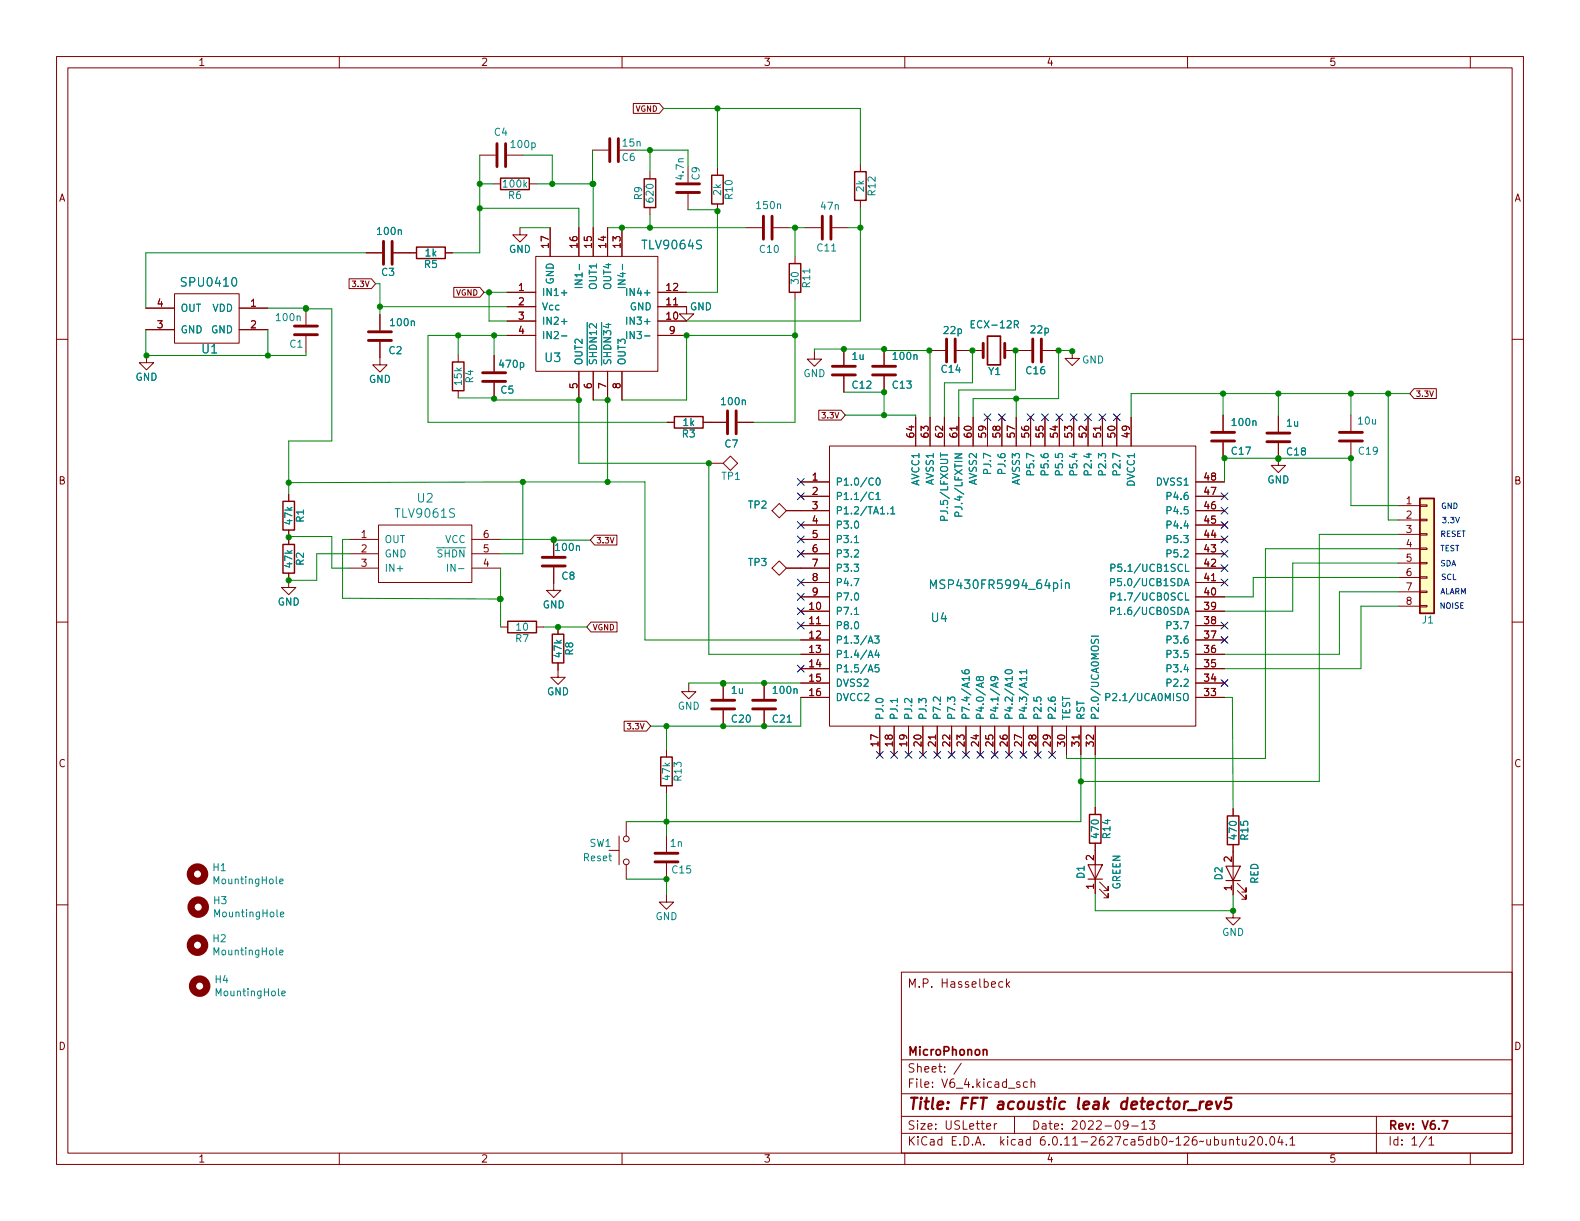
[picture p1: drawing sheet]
EESchema Schematic File Version 4
EELAYER 30 0
EELAYER END
$Descr USLetter 11000 8500
encoding utf-8
Sheet 1 1
Title "FFT acoustic leak detector_rev5"
Date "2022-09-13"
Rev "V6.7"
Comp "MicroPhonon"
Comment1 ""
Comment2 ""
Comment3 ""
Comment4 "M.P. Hasselbeck"
$EndDescr
$Comp
L V1-rescue:R R5
U 1 1
P 3000 1760
F 0 "R5" V 3080 1760 50  0000 C CNN
F 1 "1k" V 3000 1760 50  0000 C CNN
F 2 "Resistor_SMD:R_0603_1608Metric_Pad1.05x0.95mm_HandSolder" V 2930 1760 50  0001 C CNN
F 3 "" H 3000 1760 50  0001 C CNN
	1    3000 1760
	0    1    1    0   
$EndComp
$Comp
L V1-rescue:R R6
U 1 1
P 3585 1280
F 0 "R6" V 3665 1280 50  0000 C CNN
F 1 "100k" V 3585 1280 50  0000 C CNN
F 2 "Resistor_SMD:R_0603_1608Metric_Pad1.05x0.95mm_HandSolder" V 3515 1280 50  0001 C CNN
F 3 "" H 3585 1280 50  0001 C CNN
	1    3585 1280
	0    1    1    0   
$EndComp
$Comp
L V1-rescue:C C4
U 1 1
P 3490 1080
F 0 "C4" V 3330 1025 50  0000 L CNN
F 1 "100p" V 3415 1135 50  0000 L CNN
F 2 "Capacitor_SMD:C_0603_1608Metric_Pad1.05x0.95mm_HandSolder" H 3528 930 50  0001 C CNN
F 3 "" H 3490 1080 50  0001 C CNN
	1    3490 1080
	0    1    1    0   
$EndComp
$Comp
L V1-rescue:C C6
U 1 1
P 4275 1045
F 0 "C6" V 4325 1095 50  0000 L CNN
F 1 "15n" V 4225 1095 50  0000 L CNN
F 2 "Capacitor_SMD:C_0603_1608Metric_Pad1.05x0.95mm_HandSolder" H 4313 895 50  0001 C CNN
F 3 "" H 4275 1045 50  0001 C CNN
	1    4275 1045
	0    1    1    0   
$EndComp
$Comp
L V1-rescue:C C9
U 1 1
P 4790 1310
F 0 "C9" V 4735 1155 50  0000 L CNN
F 1 "4.7n" V 4845 1090 50  0000 L CNN
F 2 "Capacitor_SMD:C_0603_1608Metric_Pad1.05x0.95mm_HandSolder" H 4828 1160 50  0001 C CNN
F 3 "" H 4790 1310 50  0001 C CNN
	1    4790 1310
	-1   0    0    1   
$EndComp
$Comp
L V1-rescue:R R9
U 1 1
P 4525 1345
F 0 "R9" V 4605 1345 50  0000 C CNN
F 1 "620" V 4525 1345 50  0000 C CNN
F 2 "Resistor_SMD:R_0603_1608Metric_Pad1.05x0.95mm_HandSolder" V 4455 1345 50  0001 C CNN
F 3 "" H 4525 1345 50  0001 C CNN
	1    4525 1345
	-1   0    0    1   
$EndComp
$Comp
L V1-rescue:R R10
U 1 1
P 4995 1320
F 0 "R10" V 5075 1320 50  0000 C CNN
F 1 "2k" V 4995 1320 50  0000 C CNN
F 2 "Resistor_SMD:R_0603_1608Metric_Pad1.05x0.95mm_HandSolder" V 4925 1320 50  0001 C CNN
F 3 "" H 4995 1320 50  0001 C CNN
	1    4995 1320
	1    0    0    -1  
$EndComp
$Comp
L V1-rescue:C C10
U 1 1
P 5345 1585
F 0 "C10" V 5495 1520 50  0000 L CNN
F 1 "150n" V 5190 1495 50  0000 L CNN
F 2 "Capacitor_SMD:C_0603_1608Metric_Pad1.05x0.95mm_HandSolder" H 5383 1435 50  0001 C CNN
F 3 "" H 5345 1585 50  0001 C CNN
	1    5345 1585
	0    1    1    0   
$EndComp
$Comp
L V1-rescue:C C11
U 1 1
P 5755 1585
F 0 "C11" V 5895 1510 50  0000 L CNN
F 1 "47n" V 5605 1535 50  0000 L CNN
F 2 "Capacitor_SMD:C_0603_1608Metric_Pad1.05x0.95mm_HandSolder" H 5793 1435 50  0001 C CNN
F 3 "" H 5755 1585 50  0001 C CNN
	1    5755 1585
	0    1    1    0   
$EndComp
$Comp
L V1-rescue:R R12
U 1 1
P 5990 1295
F 0 "R12" V 6070 1295 50  0000 C CNN
F 1 "2k" V 5990 1295 50  0000 C CNN
F 2 "Resistor_SMD:R_0603_1608Metric_Pad1.05x0.95mm_HandSolder" V 5920 1295 50  0001 C CNN
F 3 "" H 5990 1295 50  0001 C CNN
	1    5990 1295
	1    0    0    -1  
$EndComp
$Comp
L V1-rescue:C C5
U 1 1
P 3440 2625
F 0 "C5" H 3480 2535 50  0000 L CNN
F 1 "470p" H 3465 2715 50  0000 L CNN
F 2 "Capacitor_SMD:C_0603_1608Metric_Pad1.05x0.95mm_HandSolder" H 3478 2475 50  0001 C CNN
F 3 "" H 3440 2625 50  0001 C CNN
	1    3440 2625
	1    0    0    -1  
$EndComp
$Comp
L V1-rescue:R R4
U 1 1
P 3190 2620
F 0 "R4" V 3270 2620 50  0000 C CNN
F 1 "15k" V 3190 2620 50  0000 C CNN
F 2 "Resistor_SMD:R_0603_1608Metric_Pad1.05x0.95mm_HandSolder" V 3120 2620 50  0001 C CNN
F 3 "" H 3190 2620 50  0001 C CNN
	1    3190 2620
	1    0    0    -1  
$EndComp
$Comp
L V1-rescue:R R3
U 1 1
P 4795 2940
F 0 "R3" V 4875 2940 50  0000 C CNN
F 1 "1k" V 4795 2940 50  0000 C CNN
F 2 "Resistor_SMD:R_0603_1608Metric_Pad1.05x0.95mm_HandSolder" V 4725 2940 50  0001 C CNN
F 3 "" H 4795 2940 50  0001 C CNN
	1    4795 2940
	0    1    1    0   
$EndComp
$Comp
L V1-rescue:C C7
U 1 1
P 5095 2940
F 0 "C7" V 5245 2885 50  0000 L CNN
F 1 "100n" V 4950 2855 50  0000 L CNN
F 2 "Capacitor_SMD:C_0603_1608Metric_Pad1.05x0.95mm_HandSolder" H 5133 2790 50  0001 C CNN
F 3 "" H 5095 2940 50  0001 C CNN
	1    5095 2940
	0    1    1    0   
$EndComp
$Comp
L V1-rescue:GND #PWR04
U 1 1
P 3855 4060
F 0 "#PWR04" H 3855 3810 50  0001 C CNN
F 1 "GND" H 3855 3910 50  0000 C CNN
F 2 "" H 3855 4060 50  0001 C CNN
F 3 "" H 3855 4060 50  0001 C CNN
	1    3855 4060
	1    0    0    -1  
$EndComp
Text GLabel 3370 2035 0    39   Input ~ 0
VGND
Text GLabel 4620 755  0    39   Input ~ 0
VGND
$Comp
L V1-rescue:R R8
U 1 1
P 3885 4515
F 0 "R8" V 3965 4515 50  0000 C CNN
F 1 "47k" V 3885 4515 50  0000 C CNN
F 2 "Resistor_SMD:R_0603_1608Metric_Pad1.05x0.95mm_HandSolder" V 3815 4515 50  0001 C CNN
F 3 "" H 3885 4515 50  0001 C CNN
	1    3885 4515
	1    0    0    -1  
$EndComp
$Comp
L V1-rescue:R R1
U 1 1
P 2010 3590
F 0 "R1" V 2090 3590 50  0000 C CNN
F 1 "47k" V 2010 3590 50  0000 C CNN
F 2 "Resistor_SMD:R_0603_1608Metric_Pad1.05x0.95mm_HandSolder" V 1940 3590 50  0001 C CNN
F 3 "" H 2010 3590 50  0001 C CNN
	1    2010 3590
	1    0    0    -1  
$EndComp
$Comp
L V1-rescue:GND #PWR02
U 1 1
P 2010 4040
F 0 "#PWR02" H 2010 3790 50  0001 C CNN
F 1 "GND" H 2010 3890 50  0000 C CNN
F 2 "" H 2010 4040 50  0001 C CNN
F 3 "" H 2010 4040 50  0001 C CNN
	1    2010 4040
	1    0    0    -1  
$EndComp
Text GLabel 4085 4365 2    39   Input ~ 0
VGND
Text GLabel 4110 3760 2    39   Input ~ 0
3.3V
$Comp
L V1-rescue:R R13
U 1 1
P 4640 5370
F 0 "R13" V 4720 5370 50  0000 C CNN
F 1 "47k" V 4640 5370 50  0000 C CNN
F 2 "Resistor_SMD:R_0603_1608Metric_Pad1.05x0.95mm_HandSolder" V 4570 5370 50  0001 C CNN
F 3 "" H 4640 5370 50  0001 C CNN
	1    4640 5370
	1    0    0    -1  
$EndComp
$Comp
L V1-rescue:SW_Push SW1
U 1 1
P 4360 5920
F 0 "SW1" V 4410 6020 50  0000 L CNN
F 1 "Reset" V 4310 6120 50  0000 C CNN
F 2 "ULD:TS04" H 4360 6120 50  0001 C CNN
F 3 "" H 4360 6120 50  0001 C CNN
	1    4360 5920
	0    -1   -1   0   
$EndComp
$Comp
L V1-rescue:R R14
U 1 1
P 7625 5770
F 0 "R14" V 7705 5770 50  0000 C CNN
F 1 "470" V 7625 5770 50  0000 C CNN
F 2 "Resistor_SMD:R_0603_1608Metric_Pad1.05x0.95mm_HandSolder" V 7555 5770 50  0001 C CNN
F 3 "" H 7625 5770 50  0001 C CNN
	1    7625 5770
	1    0    0    -1  
$EndComp
$Comp
L V1-rescue:LED D1
U 1 1
P 7625 6070
F 0 "D1" H 7625 6170 50  0000 C CNN
F 1 "GREEN" H 7625 5920 50  0000 C CNN
F 2 "Diode_SMD:D_0805_2012Metric_Pad1.15x1.40mm_HandSolder" H 7625 6070 50  0001 C CNN
F 3 "" H 7625 6070 50  0001 C CNN
	1    7625 6070
	0    -1   -1   0   
$EndComp
$Comp
L V1-rescue:TEST TP1
U 1 1
P 4935 3225
F 0 "TP1" V 5065 3380 50  0000 C BNN
F 1 "TEST" V 4835 3375 50  0001 C CNN
F 2 "TestPoint:TestPoint_Pad_D1.5mm" H 4935 3225 50  0001 C CNN
F 3 "" H 4935 3225 50  0001 C CNN
	1    4935 3225
	0    1    1    0   
$EndComp
Wire Wire Line
	4425 1045 4525 1045
Wire Wire Line
	3845 1080 3845 1280
Wire Wire Line
	3640 1080 3845 1080
Wire Wire Line
	4525 1195 4525 1045
Connection ~ 4525 1045
$Comp
L V1-rescue:R R11
U 1 1
P 5535 1935
F 0 "R11" V 5615 1935 50  0000 C CNN
F 1 "30" V 5535 1935 50  0000 C CNN
F 2 "Resistor_SMD:R_0603_1608Metric_Pad1.05x0.95mm_HandSolder" V 5465 1935 50  0001 C CNN
F 3 "" H 5535 1935 50  0001 C CNN
	1    5535 1935
	1    0    0    -1  
$EndComp
$Comp
L V1-rescue:GND #PWR03
U 1 1
P 2645 2490
F 0 "#PWR03" H 2645 2240 50  0001 C CNN
F 1 "GND" H 2645 2340 50  0000 C CNN
F 2 "" H 2645 2490 50  0001 C CNN
F 3 "" H 2645 2490 50  0001 C CNN
	1    2645 2490
	1    0    0    -1  
$EndComp
$Comp
L Mechanical:MountingHole H1
U 1 1
P 1375 6085
F 0 "H1" H 1475 6131 50  0000 L CNN
F 1 "MountingHole" H 1475 6040 50  0000 L CNN
F 2 "MountingHole:MountingHole_2.5mm_Pad" H 1375 6085 50  0001 C CNN
F 3 "~" H 1375 6085 50  0001 C CNN
	1    1375 6085
	1    0    0    -1  
$EndComp
$Comp
L Mechanical:MountingHole H3
U 1 1
P 1380 6315
F 0 "H3" H 1480 6361 50  0000 L CNN
F 1 "MountingHole" H 1480 6270 50  0000 L CNN
F 2 "MountingHole:MountingHole_2.5mm_Pad" H 1380 6315 50  0001 C CNN
F 3 "~" H 1380 6315 50  0001 C CNN
	1    1380 6315
	1    0    0    -1  
$EndComp
$Comp
L Mechanical:MountingHole H2
U 1 1
P 1375 6580
F 0 "H2" H 1475 6626 50  0000 L CNN
F 1 "MountingHole" H 1475 6535 50  0000 L CNN
F 2 "MountingHole:MountingHole_2.5mm_Pad" H 1375 6580 50  0001 C CNN
F 3 "~" H 1375 6580 50  0001 C CNN
	1    1375 6580
	1    0    0    -1  
$EndComp
$Comp
L Mechanical:MountingHole H4
U 1 1
P 1390 6865
F 0 "H4" H 1490 6911 50  0000 L CNN
F 1 "MountingHole" H 1490 6820 50  0000 L CNN
F 2 "MountingHole:MountingHole_2.5mm_Pad" H 1390 6865 50  0001 C CNN
F 3 "~" H 1390 6865 50  0001 C CNN
	1    1390 6865
	1    0    0    -1  
$EndComp
$Comp
L V1-rescue:C C15
U 1 1
P 4640 5970
F 0 "C15" H 4670 5885 50  0000 L CNN
F 1 "1n" H 4660 6070 50  0000 L CNN
F 2 "Capacitor_SMD:C_0603_1608Metric_Pad1.05x0.95mm_HandSolder" H 4678 5820 50  0001 C CNN
F 3 "" H 4640 5970 50  0001 C CNN
	1    4640 5970
	1    0    0    -1  
$EndComp
$Comp
L V1-rescue:GND #PWR09
U 1 1
P 4640 6230
F 0 "#PWR09" H 4640 5980 50  0001 C CNN
F 1 "GND" H 4640 6080 50  0000 C CNN
F 2 "" H 4640 6230 50  0001 C CNN
F 3 "" H 4640 6230 50  0001 C CNN
	1    4640 6230
	1    0    0    -1  
$EndComp
Wire Wire Line
	4640 5820 4640 5720
Connection ~ 4640 5720
Connection ~ 4640 6120
Wire Wire Line
	4640 5720 4640 5520
$Comp
L V1-rescue:R R7
U 1 1
P 3635 4365
F 0 "R7" V 3715 4365 50  0000 C CNN
F 1 "10" V 3635 4365 50  0000 C CNN
F 2 "Resistor_SMD:R_0603_1608Metric_Pad1.05x0.95mm_HandSolder" V 3565 4365 50  0001 C CNN
F 3 "" H 3635 4365 50  0001 C CNN
	1    3635 4365
	0    1    1    0   
$EndComp
Wire Wire Line
	4085 4365 3885 4365
$Comp
L V1-rescue:R R2
U 1 1
P 2010 3890
F 0 "R2" V 2090 3890 50  0000 C CNN
F 1 "47k" V 2010 3890 50  0000 C CNN
F 2 "Resistor_SMD:R_0603_1608Metric_Pad1.05x0.95mm_HandSolder" V 1940 3890 50  0001 C CNN
F 3 "" H 2010 3890 50  0001 C CNN
	1    2010 3890
	1    0    0    -1  
$EndComp
Connection ~ 3885 4365
Wire Wire Line
	3885 4365 3785 4365
$Comp
L V1-rescue:C C8
U 1 1
P 3855 3910
F 0 "C8" H 3905 3810 50  0000 L CNN
F 1 "100n" H 3855 4010 50  0000 L CNN
F 2 "Capacitor_SMD:C_0603_1608Metric_Pad1.05x0.95mm_HandSolder" H 3893 3760 50  0001 C CNN
F 3 "" H 3855 3910 50  0001 C CNN
	1    3855 3910
	1    0    0    -1  
$EndComp
Connection ~ 1865 2475
Wire Wire Line
	2130 2475 1865 2475
Wire Wire Line
	2130 2450 2130 2475
Connection ~ 1020 2475
Wire Wire Line
	1865 2475 1020 2475
Wire Wire Line
	1865 2295 1865 2475
Wire Wire Line
	1015 2475 1020 2475
Wire Wire Line
	1015 2295 1015 2475
$Comp
L V1-rescue:C C1
U 1 1
P 2130 2300
F 0 "C1" H 2145 2395 50  0000 L CNN
F 1 "100n" H 2155 2210 50  0000 L CNN
F 2 "Capacitor_SMD:C_0603_1608Metric_Pad1.05x0.95mm_HandSolder" H 2168 2150 50  0001 C CNN
F 3 "" H 2130 2300 50  0001 C CNN
	1    2130 2300
	-1   0    0    1   
$EndComp
$Comp
L V1-rescue:GND #PWR01
U 1 1
P 1020 2475
F 0 "#PWR01" H 1020 2225 50  0001 C CNN
F 1 "GND" H 1020 2325 50  0000 C CNN
F 2 "" H 1020 2475 50  0001 C CNN
F 3 "" H 1020 2475 50  0001 C CNN
	1    1020 2475
	1    0    0    -1  
$EndComp
$Comp
L Breakout-cache:SPU0410 U1
U 1 1
P 1490 2295
F 0 "U1" H 1460 2160 60  0000 C CNN
F 1 "SPU0410" H 1455 2625 60  0000 C CNN
F 2 "ULD:SPU0410H" H 1515 2245 60  0001 C CNN
F 3 "" H 1515 2245 60  0001 C CNN
	1    1490 2295
	1    0    0    -1  
$EndComp
Wire Wire Line
	2130 2150 2310 2150
Wire Wire Line
	4360 5720 4640 5720
Wire Wire Line
	4360 6120 4640 6120
Wire Wire Line
	4640 6120 4640 6230
Wire Wire Line
	8585 6230 8585 6340
Wire Wire Line
	7625 6220 7625 6340
$Comp
L V1-rescue:R R15
U 1 1
P 8585 5780
F 0 "R15" V 8665 5780 50  0000 C CNN
F 1 "470" V 8585 5780 50  0000 C CNN
F 2 "Resistor_SMD:R_0603_1608Metric_Pad1.05x0.95mm_HandSolder" V 8515 5780 50  0001 C CNN
F 3 "" H 8585 5780 50  0001 C CNN
	1    8585 5780
	1    0    0    -1  
$EndComp
$Comp
L V1-rescue:LED D2
U 1 1
P 8585 6080
F 0 "D2" H 8585 6180 50  0000 C CNN
F 1 "RED" H 8585 5930 50  0000 C CNN
F 2 "Diode_SMD:D_0805_2012Metric_Pad1.15x1.40mm_HandSolder" H 8585 6080 50  0001 C CNN
F 3 "" H 8585 6080 50  0001 C CNN
	1    8585 6080
	0    -1   -1   0   
$EndComp
Wire Wire Line
	3485 3755 3855 3755
Wire Wire Line
	3855 3755 3855 3760
Wire Wire Line
	2435 4165 3485 4170
Wire Wire Line
	3485 4170 3485 3955
Wire Wire Line
	4110 3760 3855 3760
Connection ~ 3855 3760
$Comp
L V1-rescue:GND #PWR05
U 1 1
P 3885 4665
F 0 "#PWR05" H 3885 4415 50  0001 C CNN
F 1 "GND" H 3885 4515 50  0000 C CNN
F 2 "" H 3885 4665 50  0001 C CNN
F 3 "" H 3885 4665 50  0001 C CNN
	1    3885 4665
	1    0    0    -1  
$EndComp
Wire Wire Line
	3485 4365 3485 4170
Wire Wire Line
	3485 4170 3480 4170
Connection ~ 3485 4170
Wire Wire Line
	3485 3855 3640 3855
Wire Wire Line
	3640 3855 3640 3355
Wire Wire Line
	3640 3355 2010 3360
Wire Wire Line
	2010 3360 2010 3440
Wire Wire Line
	2435 3855 2205 3855
Wire Wire Line
	2205 3855 2205 4040
Wire Wire Line
	2205 4040 2010 4040
Connection ~ 2010 4040
$Comp
L Device:Crystal Y1
U 1 1
P 6920 2440
F 0 "Y1" H 6925 2295 50  0000 C CNN
F 1 "ECX-12R" H 6925 2620 50  0000 C CNN
F 2 "ULD:ECX-12R" H 6920 2440 50  0001 C CNN
F 3 "~" H 6920 2440 50  0001 C CNN
	1    6920 2440
	1    0    0    -1  
$EndComp
$Comp
L V1-rescue:C C16
U 1 1
P 7220 2440
F 0 "C16" V 7360 2355 50  0000 L CNN
F 1 "22p" V 7075 2385 50  0000 L CNN
F 2 "Capacitor_SMD:C_0603_1608Metric_Pad1.05x0.95mm_HandSolder" H 7258 2290 50  0001 C CNN
F 3 "" H 7220 2440 50  0001 C CNN
	1    7220 2440
	0    1    1    0   
$EndComp
$Comp
L V1-rescue:C C14
U 1 1
P 6620 2440
F 0 "C14" V 6750 2365 50  0000 L CNN
F 1 "22p" V 6480 2380 50  0000 L CNN
F 2 "Capacitor_SMD:C_0603_1608Metric_Pad1.05x0.95mm_HandSolder" H 6658 2290 50  0001 C CNN
F 3 "" H 6620 2440 50  0001 C CNN
	1    6620 2440
	0    1    1    0   
$EndComp
$Comp
L V1-rescue:GND #PWR010
U 1 1
P 7465 2445
F 0 "#PWR010" H 7465 2195 50  0001 C CNN
F 1 "GND" H 7610 2385 50  0000 C CNN
F 2 "" H 7465 2445 50  0001 C CNN
F 3 "" H 7465 2445 50  0001 C CNN
	1    7465 2445
	1    0    0    -1  
$EndComp
Wire Wire Line
	7465 2440 7465 2445
$Comp
L V1-rescue:GND #PWR07
U 1 1
P 5670 2450
F 0 "#PWR07" H 5670 2200 50  0001 C CNN
F 1 "GND" H 5670 2300 50  0000 C CNN
F 2 "" H 5670 2450 50  0001 C CNN
F 3 "" H 5670 2450 50  0001 C CNN
	1    5670 2450
	1    0    0    -1  
$EndComp
Text GLabel 5885 2890 0    39   Input ~ 0
3.3V
Connection ~ 3640 3355
Text GLabel 9815 2740 2    39   Input ~ 0
3.3V
$Comp
L V1-rescue:GND #PWR012
U 1 1
P 8900 3190
F 0 "#PWR012" H 8900 2940 50  0001 C CNN
F 1 "GND" H 8900 3040 50  0000 C CNN
F 2 "" H 8900 3190 50  0001 C CNN
F 3 "" H 8900 3190 50  0001 C CNN
	1    8900 3190
	1    0    0    -1  
$EndComp
Wire Wire Line
	7875 2740 7875 2905
$Comp
L V1-rescue:TEST TP2
U 1 1
P 5575 3555
F 0 "TP2" V 5575 3855 50  0000 C BNN
F 1 "TEST" V 5475 3705 50  0001 C CNN
F 2 "TestPoint:TestPoint_Pad_D1.5mm" H 5575 3555 50  0001 C CNN
F 3 "" H 5575 3555 50  0001 C CNN
	1    5575 3555
	0    -1   1    0   
$EndComp
$Comp
L V1-rescue:TEST TP3
U 1 1
P 5575 3955
F 0 "TP3" V 5575 4255 50  0000 C BNN
F 1 "TEST" V 5475 4105 50  0001 C CNN
F 2 "TestPoint:TestPoint_Pad_D1.5mm" H 5575 3955 50  0001 C CNN
F 3 "" H 5575 3955 50  0001 C CNN
	1    5575 3955
	0    -1   1    0   
$EndComp
$Comp
L V1-rescue:GND #PWR011
U 1 1
P 8585 6340
F 0 "#PWR011" H 8585 6090 50  0001 C CNN
F 1 "GND" H 8585 6190 50  0000 C CNN
F 2 "" H 8585 6340 50  0001 C CNN
F 3 "" H 8585 6340 50  0001 C CNN
	1    8585 6340
	1    0    0    -1  
$EndComp
$Comp
L V1-rescue:C C13
U 1 1
P 6155 2580
F 0 "C13" H 6205 2480 50  0000 L CNN
F 1 "100n" H 6205 2680 50  0000 L CNN
F 2 "Capacitor_SMD:C_0603_1608Metric_Pad1.05x0.95mm_HandSolder" H 6193 2430 50  0001 C CNN
F 3 "" H 6155 2580 50  0001 C CNN
	1    6155 2580
	1    0    0    -1  
$EndComp
$Comp
L V1-rescue:C C12
U 1 1
P 5875 2580
F 0 "C12" H 5925 2480 50  0000 L CNN
F 1 "1u" H 5925 2680 50  0000 L CNN
F 2 "Capacitor_SMD:C_0603_1608Metric_Pad1.05x0.95mm_HandSolder" H 5913 2430 50  0001 C CNN
F 3 "" H 5875 2580 50  0001 C CNN
	1    5875 2580
	1    0    0    -1  
$EndComp
Wire Wire Line
	5875 2430 6155 2430
Wire Wire Line
	5875 2730 6155 2730
$Comp
L V1-rescue:C C17
U 1 1
P 8515 3040
F 0 "C17" H 8565 2940 50  0000 L CNN
F 1 "100n" H 8565 3140 50  0000 L CNN
F 2 "Capacitor_SMD:C_0603_1608Metric_Pad1.05x0.95mm_HandSolder" H 8553 2890 50  0001 C CNN
F 3 "" H 8515 3040 50  0001 C CNN
	1    8515 3040
	1    0    0    -1  
$EndComp
$Comp
L V1-rescue:C C18
U 1 1
P 8900 3045
F 0 "C18" H 8950 2945 50  0000 L CNN
F 1 "1u" H 8950 3145 50  0000 L CNN
F 2 "Capacitor_SMD:C_0603_1608Metric_Pad1.05x0.95mm_HandSolder" H 8938 2895 50  0001 C CNN
F 3 "" H 8900 3045 50  0001 C CNN
	1    8900 3045
	1    0    0    -1  
$EndComp
Wire Wire Line
	8515 2890 8515 2740
Connection ~ 8515 2740
Wire Wire Line
	8515 2740 7875 2740
Wire Wire Line
	8900 2895 8900 2740
Wire Wire Line
	8900 2740 8515 2740
Wire Wire Line
	8900 3190 8900 3195
$Comp
L V1-rescue:C C19
U 1 1
P 9405 3040
F 0 "C19" H 9450 2940 50  0000 L CNN
F 1 "10u" H 9445 3150 50  0000 L CNN
F 2 "Capacitor_SMD:C_1206_3216Metric_Pad1.42x1.75mm_HandSolder" H 9443 2890 50  0001 C CNN
F 3 "" H 9405 3040 50  0001 C CNN
	1    9405 3040
	1    0    0    -1  
$EndComp
$Comp
L V1-rescue:C C2
U 1 1
P 2645 2340
F 0 "C2" H 2485 2440 50  0000 L CNN
F 1 "100n" H 2390 2245 50  0000 L CNN
F 2 "Capacitor_SMD:C_0603_1608Metric_Pad1.05x0.95mm_HandSolder" H 2683 2190 50  0001 C CNN
F 3 "" H 2645 2340 50  0001 C CNN
	1    2645 2340
	-1   0    0    1   
$EndComp
Wire Wire Line
	4130 2785 4230 2785
Wire Wire Line
	3640 3355 4230 3355
Wire Wire Line
	3370 2035 3405 2035
Wire Wire Line
	3530 2235 3405 2235
Wire Wire Line
	3405 2235 3405 2035
Connection ~ 3405 2035
Wire Wire Line
	3405 2035 3530 2035
Wire Wire Line
	4130 1585 4130 1280
Wire Wire Line
	4125 1045 4125 1280
Wire Wire Line
	3845 1280 4125 1280
Connection ~ 4125 1280
Wire Wire Line
	4125 1280 4130 1280
Wire Wire Line
	4525 1495 4525 1585
Wire Wire Line
	4790 1045 4790 1160
Wire Wire Line
	4525 1045 4790 1045
Wire Wire Line
	4790 1460 4995 1460
Wire Wire Line
	4995 1460 4995 1470
Wire Wire Line
	4995 1470 4995 2035
Wire Wire Line
	4995 2035 4780 2035
Connection ~ 4995 1470
Wire Wire Line
	3150 1760 3340 1760
Text GLabel 2615 1975 0    39   Input ~ 0
3.3V
Wire Wire Line
	2615 1975 2645 1975
Wire Wire Line
	2645 1975 2645 2135
Wire Wire Line
	4995 1170 4995 755 
Wire Wire Line
	4620 755  4995 755 
Wire Wire Line
	5195 1585 4525 1585
Connection ~ 4525 1585
Wire Wire Line
	5495 1585 5535 1585
Wire Wire Line
	5990 1145 5990 755 
Wire Wire Line
	5990 755  4995 755 
Connection ~ 4995 755 
Wire Wire Line
	5905 1585 5990 1585
Wire Wire Line
	5990 1585 5990 1445
Wire Wire Line
	4330 2785 4780 2785
Wire Wire Line
	5535 1785 5535 1585
Connection ~ 5535 1585
Wire Wire Line
	5535 1585 5605 1585
Wire Wire Line
	5535 2085 5535 2335
Wire Wire Line
	5535 2335 4780 2335
Wire Wire Line
	4780 2235 5990 2235
Wire Wire Line
	5990 2235 5990 1585
Connection ~ 5990 1585
$Comp
L V1-rescue:GND #PWR0101
U 1 1
P 4780 2135
F 0 "#PWR0101" H 4780 1885 50  0001 C CNN
F 1 "GND" H 4880 2135 50  0000 C CNN
F 2 "" H 4780 2135 50  0001 C CNN
F 3 "" H 4780 2135 50  0001 C CNN
	1    4780 2135
	1    0    0    -1  
$EndComp
Wire Wire Line
	5245 2940 5535 2940
Wire Wire Line
	5535 2940 5535 2335
Connection ~ 5535 2335
Wire Wire Line
	4030 2785 3440 2785
Wire Wire Line
	3530 2335 3440 2335
Wire Wire Line
	3440 2335 3440 2475
Wire Wire Line
	4645 2940 2980 2940
Wire Wire Line
	2980 2940 2980 2335
Wire Wire Line
	2980 2335 3190 2335
Connection ~ 3440 2335
Wire Wire Line
	3190 2470 3190 2335
Connection ~ 3190 2335
Wire Wire Line
	3190 2335 3440 2335
Wire Wire Line
	3190 2770 3440 2770
Wire Wire Line
	3440 2770 3440 2775
Connection ~ 3440 2775
Wire Wire Line
	3440 2775 3440 2785
Wire Wire Line
	3530 2135 2645 2135
Connection ~ 2645 2135
Wire Wire Line
	2645 2135 2645 2190
Wire Wire Line
	1015 1760 1015 2145
$Comp
L V1-rescue:C C3
U 1 1
P 2700 1760
F 0 "C3" V 2835 1710 50  0000 L CNN
F 1 "100n" V 2550 1675 50  0000 L CNN
F 2 "Capacitor_SMD:C_0603_1608Metric_Pad1.05x0.95mm_HandSolder" H 2738 1610 50  0001 C CNN
F 3 "" H 2700 1760 50  0001 C CNN
	1    2700 1760
	0    1    1    0   
$EndComp
Wire Wire Line
	2550 1760 1015 1760
Connection ~ 4030 2785
Connection ~ 4780 2335
Connection ~ 4330 1585
Wire Wire Line
	4525 1585 4330 1585
Wire Wire Line
	4230 1585 4330 1585
Connection ~ 4230 2785
Wire Wire Line
	4780 2785 4780 2335
Wire Wire Line
	4230 2785 4230 3355
Wire Wire Line
	4030 2785 4030 3225
$Comp
L ULD:TLV9064S U3
U 1 1
P 4180 2185
F 0 "U3" H 3785 1880 60  0000 L CNN
F 1 "TLV9064S" H 4460 2665 60  0000 L CNN
F 2 "ULD:TLV9064S" H 3930 2135 60  0001 C CNN
F 3 "" H 3930 2135 60  0001 C CNN
	1    4180 2185
	1    0    0    -1  
$EndComp
Wire Wire Line
	4030 1585 4030 1450
Wire Wire Line
	4030 1450 3340 1450
Connection ~ 3340 1450
Wire Wire Line
	3340 1450 3340 1760
$Comp
L V1-rescue:GND #PWR0102
U 1 1
P 3620 1585
F 0 "#PWR0102" H 3620 1335 50  0001 C CNN
F 1 "GND" H 3620 1435 50  0000 C CNN
F 2 "" H 3620 1585 50  0001 C CNN
F 3 "" H 3620 1585 50  0001 C CNN
	1    3620 1585
	1    0    0    -1  
$EndComp
Wire Wire Line
	3620 1585 3830 1585
Wire Wire Line
	3340 1080 3340 1280
Wire Wire Line
	3735 1280 3845 1280
Connection ~ 3845 1280
Wire Wire Line
	3435 1280 3340 1280
Connection ~ 3340 1280
Wire Wire Line
	3340 1280 3340 1450
Wire Wire Line
	1865 2145 2130 2145
Wire Wire Line
	2130 2145 2130 2150
Connection ~ 2130 2150
Wire Wire Line
	2310 2150 2310 3070
Wire Wire Line
	2310 3070 2010 3070
Wire Wire Line
	2010 3070 2010 3360
Connection ~ 2010 3360
$Comp
L ULD:TLV9061S U2
U 1 1
P 2985 3855
F 0 "U2" H 2960 4242 60  0000 C CNN
F 1 "TLV9061S" H 2960 4136 60  0000 C CNN
F 2 "Package_TO_SOT_SMD:SOT-23-6_Handsoldering" H 2835 3755 60  0001 C CNN
F 3 "" H 2835 3755 60  0001 C CNN
	1    2985 3855
	1    0    0    -1  
$EndComp
Wire Wire Line
	2435 3955 2310 3955
Wire Wire Line
	2310 3955 2310 3735
Wire Wire Line
	2310 3735 2010 3735
Wire Wire Line
	2010 3735 2010 3740
Connection ~ 2010 3740
Wire Wire Line
	2435 3755 2385 3755
Wire Wire Line
	2385 3755 2385 4165
Wire Wire Line
	2385 4165 2435 4165
Text Notes 10020 4245 0    39   ~ 0
NOISE
Text Notes 10025 3745 0    39   ~ 0
RESET
Text Notes 10025 3845 0    39   ~ 0
TEST
Text Notes 10035 3650 0    39   ~ 0
3.3V
Text Notes 10030 3550 0    39   ~ 0
GND\n
Text Notes 10025 3950 0    39   ~ 0
SDA\n
Text Notes 10030 4045 0    39   ~ 0
SCL
Text Notes 10025 4145 0    39   ~ 0
ALARM
$Comp
L Connector_Generic:Conn_01x08 J1
U 1 1
P 9935 3820
F 0 "J1" H 9895 3325 50  0000 L CNN
F 1 "Conn_01x08" H 10015 3721 50  0001 L CNN
F 2 "Connector_PinHeader_2.54mm:PinHeader_1x08_P2.54mm_Vertical" H 9935 3820 50  0001 C CNN
F 3 "~" H 9935 3820 50  0001 C CNN
	1    9935 3820
	1    0    0    -1  
$EndComp
Wire Wire Line
	4490 4455 4490 3355
Wire Wire Line
	4490 3355 4230 3355
Connection ~ 4230 3355
Wire Wire Line
	4030 3225 4935 3225
Wire Wire Line
	4935 3225 4935 4555
Connection ~ 4935 3225
Wire Wire Line
	5035 5055 5320 5055
Connection ~ 5320 4755
Wire Wire Line
	5320 4755 5575 4755
$Comp
L V1-rescue:C C20
U 1 1
P 5035 4905
F 0 "C20" H 5085 4805 50  0000 L CNN
F 1 "1u" H 5085 5005 50  0000 L CNN
F 2 "Capacitor_SMD:C_0603_1608Metric_Pad1.05x0.95mm_HandSolder" H 5073 4755 50  0001 C CNN
F 3 "" H 5035 4905 50  0001 C CNN
	1    5035 4905
	1    0    0    -1  
$EndComp
Connection ~ 5320 5055
$Comp
L V1-rescue:C C21
U 1 1
P 5320 4905
F 0 "C21" H 5370 4805 50  0000 L CNN
F 1 "100n" H 5370 5005 50  0000 L CNN
F 2 "Capacitor_SMD:C_0603_1608Metric_Pad1.05x0.95mm_HandSolder" H 5358 4755 50  0001 C CNN
F 3 "" H 5320 4905 50  0001 C CNN
	1    5320 4905
	1    0    0    -1  
$EndComp
$Comp
L V1-rescue:GND #PWR0103
U 1 1
P 4795 4765
F 0 "#PWR0103" H 4795 4515 50  0001 C CNN
F 1 "GND" H 4795 4615 50  0000 C CNN
F 2 "" H 4795 4765 50  0001 C CNN
F 3 "" H 4795 4765 50  0001 C CNN
	1    4795 4765
	1    0    0    -1  
$EndComp
Wire Wire Line
	5575 4855 5575 5055
Wire Wire Line
	5575 5055 5320 5055
Wire Wire Line
	5320 5055 5310 5055
Wire Wire Line
	7625 5255 7625 5620
Text GLabel 4530 5055 0    39   Input ~ 0
3.3V
Wire Wire Line
	5035 4760 5035 4755
Wire Wire Line
	7525 5255 7525 5440
Wire Wire Line
	7525 5720 4640 5720
Wire Wire Line
	6155 2440 6155 2430
Connection ~ 6155 2430
Wire Wire Line
	5670 2450 5670 2430
Wire Wire Line
	5670 2430 5875 2430
Connection ~ 5875 2430
Wire Wire Line
	6475 2905 6475 2440
Wire Wire Line
	6155 2440 6470 2440
Connection ~ 6470 2440
Wire Wire Line
	6470 2440 6475 2440
Wire Wire Line
	5035 4755 5320 4755
Wire Wire Line
	4935 4555 5575 4555
Wire Wire Line
	5575 4455 4490 4455
$Comp
L ULD:MSP430FR5994_64pin U4
U 1 1
P 6625 3855
F 0 "U4" H 6475 3410 60  0000 L CNN
F 1 "MSP430FR5994_64pin" H 6460 3640 60  0000 L CNN
F 2 "Package_QFP:LQFP-64_10x10mm_P0.5mm" H 6225 3805 39  0001 C CNN
F 3 "" H 6225 3805 39  0001 C CNN
	1    6625 3855
	1    0    0    -1  
$EndComp
Wire Wire Line
	5885 2890 6155 2890
Wire Wire Line
	6155 2890 6155 2730
Connection ~ 6155 2730
Wire Wire Line
	6375 2905 6375 2890
Wire Wire Line
	6375 2890 6155 2890
Connection ~ 6155 2890
Wire Wire Line
	6575 2905 6575 2665
Wire Wire Line
	6575 2665 6770 2665
Wire Wire Line
	6770 2665 6770 2440
Connection ~ 6770 2440
Wire Wire Line
	6675 2905 6675 2715
Wire Wire Line
	6675 2715 7070 2715
Wire Wire Line
	7070 2715 7070 2440
Connection ~ 7070 2440
Wire Wire Line
	7370 2440 7465 2440
Wire Wire Line
	6775 2905 6775 2775
Wire Wire Line
	6775 2775 7075 2775
Wire Wire Line
	7370 2775 7370 2440
Wire Wire Line
	7075 2905 7075 2775
Connection ~ 7075 2775
Wire Wire Line
	7075 2775 7370 2775
Connection ~ 7370 2440
Wire Wire Line
	8525 3355 8525 3190
Wire Wire Line
	8515 3190 8525 3190
Connection ~ 8525 3190
Wire Wire Line
	8525 3190 8900 3190
Connection ~ 8900 3190
NoConn ~ 6875 2905
NoConn ~ 6975 2905
NoConn ~ 7175 2905
NoConn ~ 7275 2905
NoConn ~ 7375 2905
NoConn ~ 7475 2905
NoConn ~ 7575 2905
NoConn ~ 7675 2905
NoConn ~ 7775 2905
NoConn ~ 5575 3355
NoConn ~ 5575 3455
NoConn ~ 5575 3655
NoConn ~ 5575 3755
NoConn ~ 5575 3855
NoConn ~ 5575 4055
NoConn ~ 5575 4155
NoConn ~ 5575 4255
NoConn ~ 5575 4355
NoConn ~ 5575 4655
Wire Wire Line
	8585 6340 7625 6340
Connection ~ 8585 6340
Wire Wire Line
	8525 4855 8580 4855
Wire Wire Line
	8580 4855 8585 5630
Wire Wire Line
	9405 2890 9405 2740
Wire Wire Line
	9405 2740 8900 2740
Connection ~ 8900 2740
Wire Wire Line
	9405 3190 8900 3190
Wire Wire Line
	9735 3620 9665 3620
Wire Wire Line
	9665 3620 9665 2740
Wire Wire Line
	9665 2740 9405 2740
Connection ~ 9405 2740
Wire Wire Line
	9735 3520 9405 3520
Wire Wire Line
	9405 3520 9405 3190
Connection ~ 9405 3190
Wire Wire Line
	9735 3920 9000 3920
Wire Wire Line
	9000 3920 9000 4255
Wire Wire Line
	9000 4255 8525 4255
Wire Wire Line
	8525 4155 8725 4155
Wire Wire Line
	8725 4155 8725 4020
Wire Wire Line
	8725 4020 9735 4020
Wire Wire Line
	9325 4555 9325 4120
Wire Wire Line
	9325 4120 9735 4120
Wire Wire Line
	8525 4555 9325 4555
Wire Wire Line
	9735 4220 9475 4220
Wire Wire Line
	9475 4220 9475 4655
Wire Wire Line
	9475 4655 8525 4655
NoConn ~ 7325 5255
NoConn ~ 7225 5255
NoConn ~ 7125 5255
NoConn ~ 7025 5255
NoConn ~ 6925 5255
NoConn ~ 6825 5255
NoConn ~ 6725 5255
NoConn ~ 6625 5255
NoConn ~ 6525 5255
NoConn ~ 6425 5255
NoConn ~ 6325 5255
NoConn ~ 6225 5255
NoConn ~ 6125 5255
Wire Wire Line
	9735 3720 9185 3720
Wire Wire Line
	9185 3720 9185 5440
Wire Wire Line
	9185 5440 7525 5440
Connection ~ 7525 5440
Wire Wire Line
	7525 5440 7525 5720
Wire Wire Line
	7425 5255 7425 5280
Wire Wire Line
	7425 5280 8810 5280
Wire Wire Line
	8810 5280 8810 3820
Wire Wire Line
	8810 3820 9735 3820
NoConn ~ 8525 4755
NoConn ~ 8525 4455
NoConn ~ 8525 4355
NoConn ~ 8525 4055
NoConn ~ 8525 3955
NoConn ~ 8525 3855
NoConn ~ 8525 3755
NoConn ~ 8525 3655
NoConn ~ 8525 3555
NoConn ~ 8525 3455
Wire Wire Line
	9815 2740 9665 2740
Wire Wire Line
	9665 2740 9665 2745
Connection ~ 9665 2740
Wire Wire Line
	5035 4755 4795 4755
Wire Wire Line
	4795 4755 4795 4765
Connection ~ 5035 4755
Wire Wire Line
	5035 5055 4640 5055
Wire Wire Line
	4640 5055 4640 5220
Connection ~ 5035 5055
Wire Wire Line
	4530 5055 4640 5055
Connection ~ 4640 5055
$EndSCHEMATC
